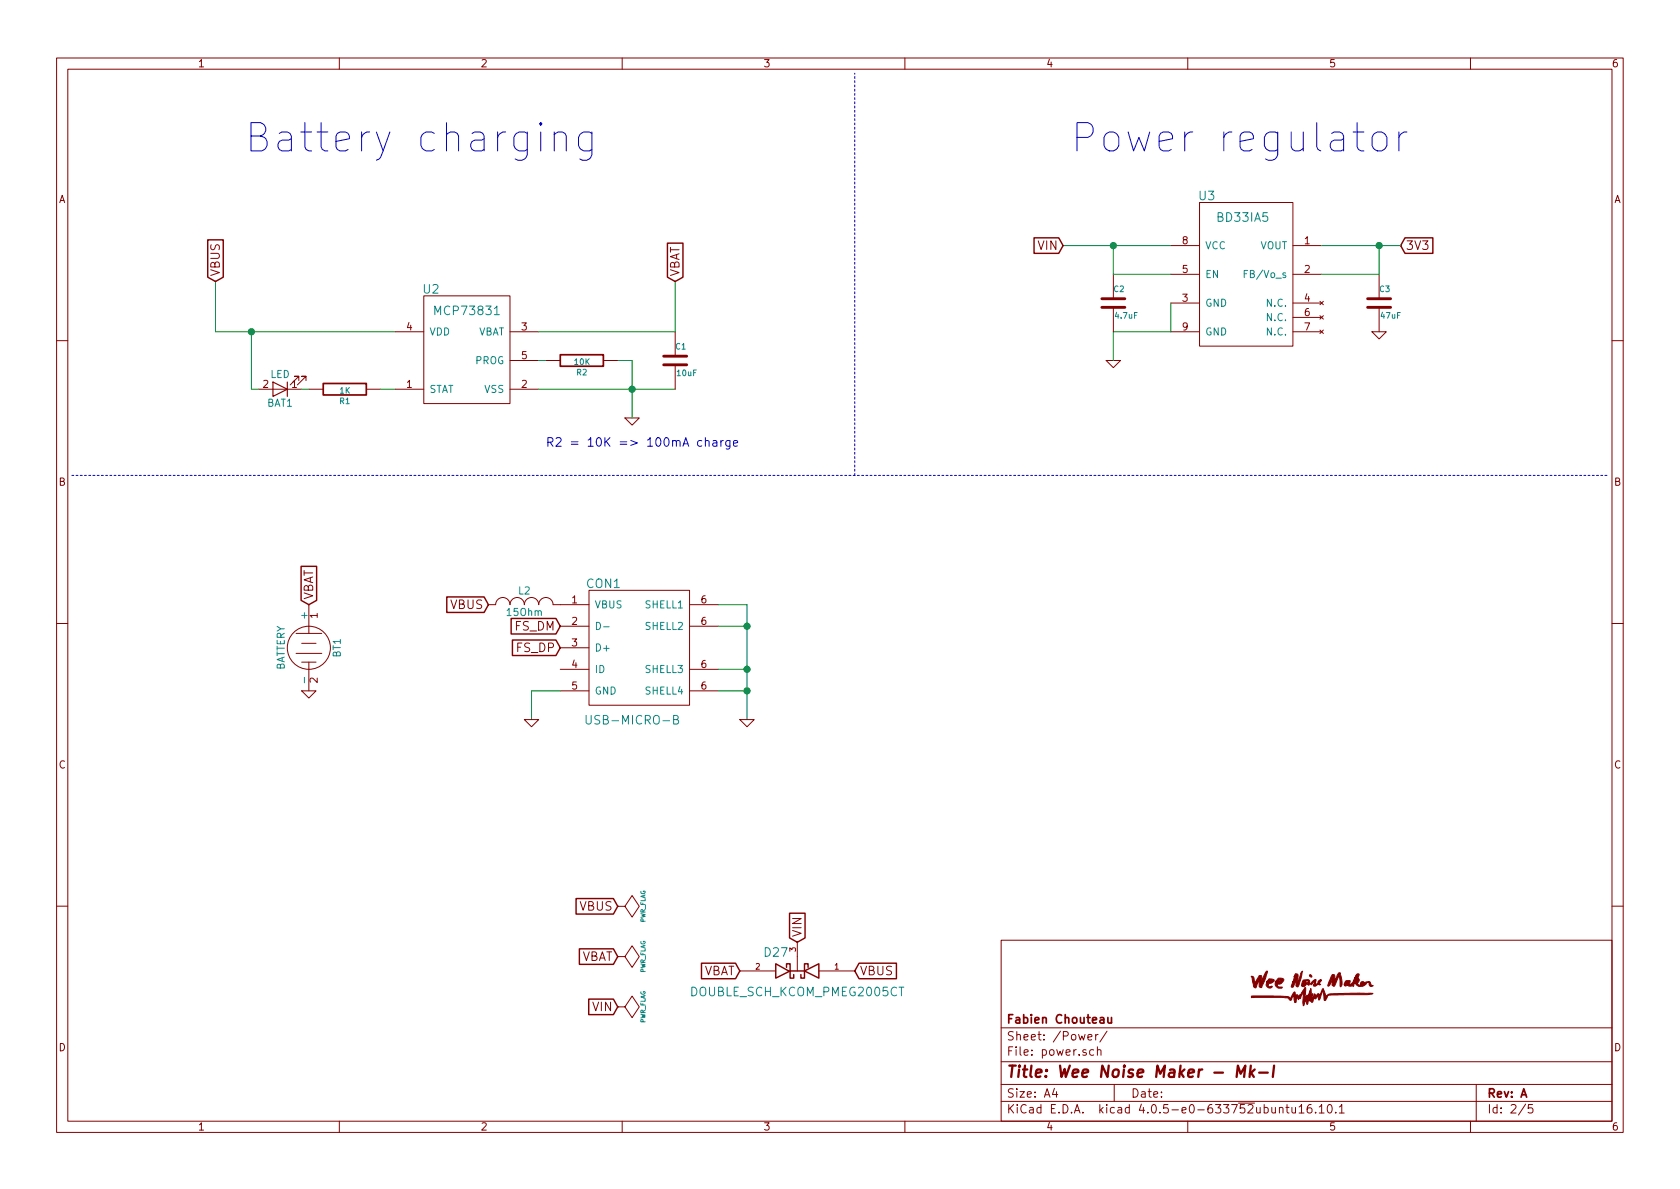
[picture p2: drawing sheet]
EESchema Schematic File Version 2
LIBS:wnm_mk_1-rescue
LIBS:power
LIBS:device
LIBS:transistors
LIBS:conn
LIBS:linear
LIBS:regul
LIBS:74xx
LIBS:cmos4000
LIBS:adc-dac
LIBS:memory
LIBS:xilinx
LIBS:microcontrollers
LIBS:dsp
LIBS:microchip
LIBS:analog_switches
LIBS:motorola
LIBS:texas
LIBS:intel
LIBS:audio
LIBS:interface
LIBS:digital-audio
LIBS:philips
LIBS:display
LIBS:cypress
LIBS:siliconi
LIBS:opto
LIBS:atmel
LIBS:contrib
LIBS:valves
LIBS:74xgxx
LIBS:ac-dc
LIBS:brooktre
LIBS:cmos_ieee
LIBS:dc-dc
LIBS:elec-unifil
LIBS:ftdi
LIBS:gennum
LIBS:graphic
LIBS:logo
LIBS:microchip_pic10mcu
LIBS:microchip_pic12mcu
LIBS:microchip_pic16mcu
LIBS:msp430
LIBS:nxp_armmcu
LIBS:powerint
LIBS:pspice
LIBS:references
LIBS:relays
LIBS:sensors
LIBS:stm8
LIBS:stm32
LIBS:supertex
LIBS:transf
LIBS:ttl_ieee
LIBS:video
LIBS:wee_noise_maker
LIBS:wnm_mk_1-cache
EELAYER 25 0
EELAYER END
$Descr A4 11693 8268
encoding utf-8
Sheet 2 5
Title "Wee Noise Maker - Mk-I"
Date ""
Rev "A"
Comp "Fabien Chouteau"
Comment1 ""
Comment2 ""
Comment3 ""
Comment4 ""
$EndDescr
$Comp
L MCP73831 U2
U 1 1
P 3250 2400
F 0 "U2" H 3000 2800 60  0000 C CNN
F 1 "MCP73831" H 3250 2650 60  0000 C CNN
F 2 "TO_SOT_Packages_SMD:SOT-23-5" H 3000 2850 60  0001 C CNN
F 3 "" H 3000 2850 60  0001 C CNN
	1    3250 2400
	1    0    0    -1  
$EndComp
$Comp
L GND-RESCUE-wnm_mk_1 #PWR07
U 1 1
P 4400 2900
AR Path="/585D2F29" Ref="#PWR07"  Part="1" 
AR Path="/585D2CBE/585D2F29" Ref="#PWR07"  Part="1" 
F 0 "#PWR07" H 4400 2900 30  0001 C CNN
F 1 "GND" H 4400 2830 30  0001 C CNN
F 2 "" H 4400 2900 60  0001 C CNN
F 3 "" H 4400 2900 60  0001 C CNN
	1    4400 2900
	1    0    0    -1  
$EndComp
Wire Wire Line
	3750 2700 4700 2700
$Comp
L R-RESCUE-wnm_mk_1 R2
U 1 1
P 4050 2500
AR Path="/585D2F62" Ref="R2"  Part="1" 
AR Path="/585D2CBE/585D2F62" Ref="R2"  Part="1" 
F 0 "R2" V 4130 2500 40  0000 C CNN
F 1 "10K" V 4057 2501 40  0000 C CNN
F 2 "Resistors_SMD:R_0805" V 3980 2500 30  0001 C CNN
F 3 "" H 4050 2500 30  0000 C CNN
	1    4050 2500
	0    1    1    0   
$EndComp
Wire Wire Line
	4300 2500 4400 2500
Wire Wire Line
	4400 2500 4400 2900
Connection ~ 4400 2700
$Comp
L C-RESCUE-wnm_mk_1 C1
U 1 1
P 4700 2500
AR Path="/585D3088" Ref="C1"  Part="1" 
AR Path="/585D2CBE/585D3088" Ref="C1"  Part="1" 
F 0 "C1" H 4700 2600 40  0000 L CNN
F 1 "10uF" H 4706 2415 40  0000 L CNN
F 2 "Capacitors_SMD:C_0805" H 4738 2350 30  0001 C CNN
F 3 "" H 4700 2500 60  0000 C CNN
	1    4700 2500
	1    0    0    -1  
$EndComp
Wire Wire Line
	4700 2300 3750 2300
Wire Wire Line
	4700 2300 4700 1950
$Comp
L LED BAT1
U 1 1
P 1950 2700
AR Path="/585D348C" Ref="BAT1"  Part="1" 
AR Path="/585D2CBE/585D348C" Ref="BAT1"  Part="1" 
F 0 "BAT1" H 1950 2800 50  0000 C CNN
F 1 "LED" H 1950 2600 50  0000 C CNN
F 2 "LEDs:LED_0805" H 1950 2700 60  0001 C CNN
F 3 "" H 1950 2700 60  0000 C CNN
	1    1950 2700
	-1   0    0    1   
$EndComp
$Comp
L R-RESCUE-wnm_mk_1 R1
U 1 1
P 2400 2700
AR Path="/585D34C3" Ref="R1"  Part="1" 
AR Path="/585D2CBE/585D34C3" Ref="R1"  Part="1" 
F 0 "R1" V 2480 2700 40  0000 C CNN
F 1 "1K" V 2407 2701 40  0000 C CNN
F 2 "Resistors_SMD:R_0805" V 2330 2700 30  0001 C CNN
F 3 "" H 2400 2700 30  0000 C CNN
	1    2400 2700
	0    1    1    0   
$EndComp
Wire Wire Line
	1500 2300 2750 2300
Wire Wire Line
	1500 2300 1500 1950
Wire Wire Line
	1750 2700 1750 2300
Connection ~ 1750 2300
Text GLabel 1500 1950 1    60   Input ~ 0
VBUS
$Comp
L PWR_FLAG #FLG08
U 1 1
P 4300 6300
F 0 "#FLG08" H 4300 6395 30  0001 C CNN
F 1 "PWR_FLAG" H 4300 6480 30  0000 C CNN
F 2 "" H 4300 6300 60  0001 C CNN
F 3 "" H 4300 6300 60  0001 C CNN
	1    4300 6300
	0    1    1    0   
$EndComp
$Comp
L PWR_FLAG #FLG09
U 1 1
P 4300 6650
F 0 "#FLG09" H 4300 6745 30  0001 C CNN
F 1 "PWR_FLAG" H 4300 6830 30  0000 C CNN
F 2 "" H 4300 6650 60  0001 C CNN
F 3 "" H 4300 6650 60  0001 C CNN
	1    4300 6650
	0    1    1    0   
$EndComp
Text GLabel 4300 6300 0    60   Input ~ 0
VBUS
Text GLabel 4300 6650 0    60   Input ~ 0
VBAT
Text GLabel 4700 1950 1    60   Input ~ 0
VBAT
Wire Notes Line
	500  3300 11200 3300
Text Notes 1700 1050 0    197  ~ 0
Battery charging
$Comp
L BD33IA5 U3
U 1 1
P 8650 1500
F 0 "U3" H 8400 1650 60  0000 C CNN
F 1 "BD33IA5" H 8650 1500 60  0000 C CNN
F 2 "Housings_SSOP:MSOP-8-1EP_3x3mm_Pitch0.65mm" H 8650 1500 60  0001 C CNN
F 3 "" H 8650 1500 60  0001 C CNN
	1    8650 1500
	1    0    0    -1  
$EndComp
Text GLabel 5950 6750 2    60   Input ~ 0
VBUS
Text GLabel 5550 6550 1    60   Input ~ 0
VIN
Text GLabel 5150 6750 0    60   Input ~ 0
VBAT
Wire Wire Line
	7400 1700 8150 1700
Text GLabel 7400 1700 0    60   Input ~ 0
VIN
$Comp
L GND-RESCUE-wnm_mk_1 #PWR010
U 1 1
P 7750 2500
AR Path="/585D49CE" Ref="#PWR010"  Part="1" 
AR Path="/585D2CBE/585D49CE" Ref="#PWR010"  Part="1" 
F 0 "#PWR010" H 7750 2500 30  0001 C CNN
F 1 "GND" H 7750 2430 30  0001 C CNN
F 2 "" H 7750 2500 60  0001 C CNN
F 3 "" H 7750 2500 60  0001 C CNN
	1    7750 2500
	1    0    0    -1  
$EndComp
Wire Wire Line
	7750 2500 7750 2300
Wire Wire Line
	7750 2300 8150 2300
Wire Wire Line
	9600 1900 9600 1700
Connection ~ 9600 1700
Text GLabel 9750 1700 2    60   Input ~ 0
3V3
$Comp
L PWR_FLAG #FLG011
U 1 1
P 4300 7000
F 0 "#FLG011" H 4300 7095 30  0001 C CNN
F 1 "PWR_FLAG" H 4300 7180 30  0000 C CNN
F 2 "" H 4300 7000 60  0001 C CNN
F 3 "" H 4300 7000 60  0001 C CNN
	1    4300 7000
	0    1    1    0   
$EndComp
Text GLabel 4300 7000 0    60   Input ~ 0
VIN
$Comp
L C-RESCUE-wnm_mk_1 C3
U 1 1
P 9600 2100
AR Path="/585D5B09" Ref="C3"  Part="1" 
AR Path="/585D2CBE/585D5B09" Ref="C3"  Part="1" 
F 0 "C3" H 9600 2200 40  0000 L CNN
F 1 "47uF" H 9606 2015 40  0000 L CNN
F 2 "Capacitors_SMD:C_1206" H 9638 1950 30  0001 C CNN
F 3 "" H 9600 2100 60  0000 C CNN
	1    9600 2100
	1    0    0    -1  
$EndComp
$Comp
L GND-RESCUE-wnm_mk_1 #PWR012
U 1 1
P 9600 2300
AR Path="/585D5C16" Ref="#PWR012"  Part="1" 
AR Path="/585D2CBE/585D5C16" Ref="#PWR012"  Part="1" 
F 0 "#PWR012" H 9600 2300 30  0001 C CNN
F 1 "GND" H 9600 2230 30  0001 C CNN
F 2 "" H 9600 2300 60  0001 C CNN
F 3 "" H 9600 2300 60  0001 C CNN
	1    9600 2300
	1    0    0    -1  
$EndComp
$Comp
L C-RESCUE-wnm_mk_1 C2
U 1 1
P 7750 2100
AR Path="/585D5D4C" Ref="C2"  Part="1" 
AR Path="/585D2CBE/585D5D4C" Ref="C2"  Part="1" 
F 0 "C2" H 7750 2200 40  0000 L CNN
F 1 "4.7uF" H 7756 2015 40  0000 L CNN
F 2 "Capacitors_SMD:C_0805" H 7788 1950 30  0001 C CNN
F 3 "" H 7750 2100 60  0000 C CNN
	1    7750 2100
	1    0    0    -1  
$EndComp
Wire Wire Line
	8150 1900 7750 1900
Wire Wire Line
	7750 1900 7750 1700
Connection ~ 7750 1700
Wire Wire Line
	9200 1900 9600 1900
Wire Wire Line
	9200 1700 9750 1700
Wire Notes Line
	5950 3300 5950 500 
Text Notes 7450 1050 0    197  ~ 0
Power regulator
Wire Wire Line
	8150 2300 8150 2100
Wire Wire Line
	2650 2700 2750 2700
Wire Wire Line
	3800 2500 3750 2500
$Comp
L USB-MICRO-B CON1
U 1 1
P 4450 4500
F 0 "CON1" H 4200 4950 60  0000 C CNN
F 1 "USB-MICRO-B" H 4400 4000 60  0000 C CNN
F 2 "Connect:USB_Micro-B" H 4450 4500 60  0001 C CNN
F 3 "" H 4450 4500 60  0001 C CNN
	1    4450 4500
	1    0    0    -1  
$EndComp
Wire Wire Line
	5000 4200 5200 4200
Wire Wire Line
	5200 4200 5200 5000
Wire Wire Line
	5000 4350 5200 4350
Connection ~ 5200 4350
Wire Wire Line
	5000 4650 5200 4650
Connection ~ 5200 4650
Wire Wire Line
	5000 4800 5200 4800
Connection ~ 5200 4800
$Comp
L GND-RESCUE-wnm_mk_1 #PWR013
U 1 1
P 5200 5000
AR Path="/585CFC1E" Ref="#PWR013"  Part="1" 
AR Path="/585D2CBE/585CFC1E" Ref="#PWR013"  Part="1" 
F 0 "#PWR013" H 5200 5000 30  0001 C CNN
F 1 "GND" H 5200 4930 30  0001 C CNN
F 2 "" H 5200 5000 60  0001 C CNN
F 3 "" H 5200 5000 60  0001 C CNN
	1    5200 5000
	1    0    0    -1  
$EndComp
Text GLabel 3400 4200 0    60   Input ~ 0
VBUS
Wire Wire Line
	3900 4800 3700 4800
Wire Wire Line
	3700 4800 3700 5000
$Comp
L GND-RESCUE-wnm_mk_1 #PWR014
U 1 1
P 3700 5000
AR Path="/585CFC9F" Ref="#PWR014"  Part="1" 
AR Path="/585D2CBE/585CFC9F" Ref="#PWR014"  Part="1" 
F 0 "#PWR014" H 3700 5000 30  0001 C CNN
F 1 "GND" H 3700 4930 30  0001 C CNN
F 2 "" H 3700 5000 60  0001 C CNN
F 3 "" H 3700 5000 60  0001 C CNN
	1    3700 5000
	1    0    0    -1  
$EndComp
Text Notes 3800 3100 0    60   ~ 0
R2 = 10K => 100mA charge\n
$Comp
L DOUBLE_SCH_KCOM_PMEG2005CT D27
U 1 1
P 5550 6750
F 0 "D27" H 5700 6625 60  0000 C CNN
F 1 "DOUBLE_SCH_KCOM_PMEG2005CT" H 5550 6900 60  0000 C CNN
F 2 "TO_SOT_Packages_SMD:SOT-23" H 5550 6750 60  0001 C CNN
F 3 "" H 5550 6750 60  0000 C CNN
	1    5550 6750
	-1   0    0    1   
$EndComp
Text GLabel 3900 4350 0    60   Input ~ 0
FS_DM
Text GLabel 3900 4500 0    60   Input ~ 0
FS_DP
$Comp
L BATTERY BT1
U 1 1
P 2150 4500
F 0 "BT1" H 2150 4700 50  0000 C CNN
F 1 "BATTERY" H 2150 4310 50  0000 C CNN
F 2 "Connect:PINHEAD1-2" H 2150 4500 60  0001 C CNN
F 3 "" H 2150 4500 60  0000 C CNN
	1    2150 4500
	0    1    1    0   
$EndComp
Text GLabel 2150 4200 1    60   Input ~ 0
VBAT
$Comp
L GND-RESCUE-wnm_mk_1 #PWR015
U 1 1
P 2150 4800
AR Path="/585D1BAC" Ref="#PWR015"  Part="1" 
AR Path="/585D2CBE/585D1BAC" Ref="#PWR015"  Part="1" 
F 0 "#PWR015" H 2150 4800 30  0001 C CNN
F 1 "GND" H 2150 4730 30  0001 C CNN
F 2 "" H 2150 4800 60  0001 C CNN
F 3 "" H 2150 4800 60  0001 C CNN
	1    2150 4800
	1    0    0    -1  
$EndComp
$Comp
L INDUCTOR_SMALL L2
U 1 1
P 3650 4200
F 0 "L2" H 3650 4300 50  0000 C CNN
F 1 "15Ohm" H 3650 4150 50  0000 C CNN
F 2 "Capacitors_SMD:C_0805" H 3650 4200 60  0001 C CNN
F 3 "" H 3650 4200 60  0000 C CNN
	1    3650 4200
	1    0    0    -1  
$EndComp
Wire Wire Line
	1800 2700 1750 2700
Wire Wire Line
	2100 2700 2150 2700
$EndSCHEMATC
